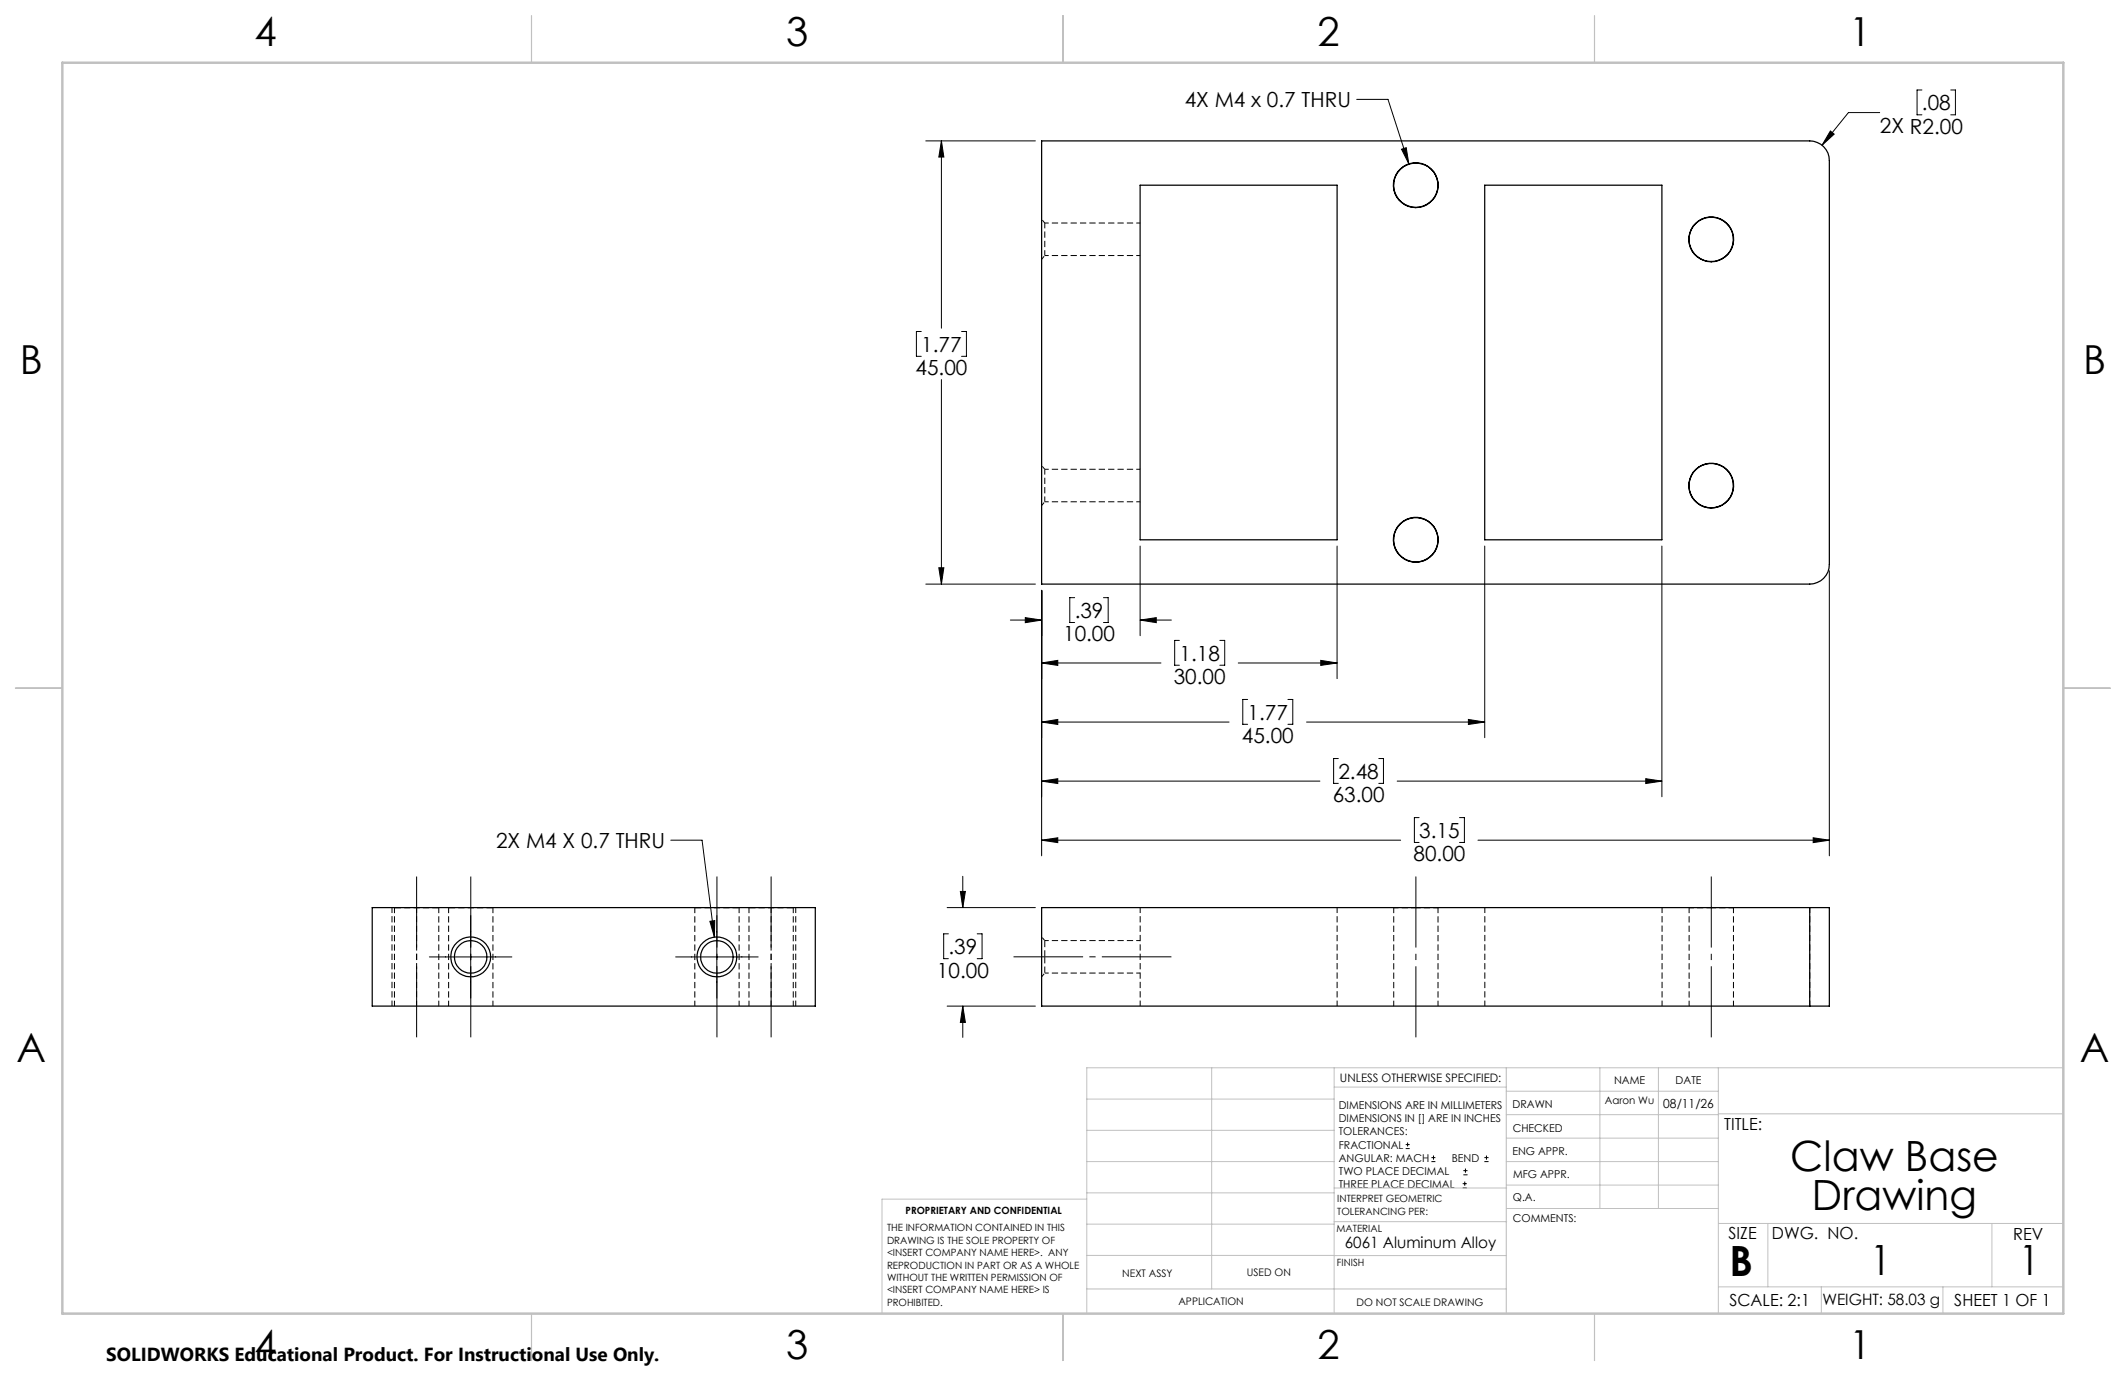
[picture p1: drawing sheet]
<svg xmlns="http://www.w3.org/2000/svg" width="432mm" height="279mm" viewBox="0 0 432 279" stroke-linecap="round" stroke-linejoin="round" font-family="sans-serif">
<g fill="none" stroke="#000" stroke-width=".2" stroke-dasharray="1.3 .6" stroke-dashoffset=".2" stroke-linecap="butt">
<path d="M212.2 51.9v-6.6M212.2 101.9v-6.6M80.1 184.3v20M91.1 184.3v20M141.1 184.3v20M152.1 184.3v20M161.6 184.3v20M283.1 184.3v20M343.1 184.3v20M367.6 184.3v20M79.6 204.3v-20M84.6 204.3v-20"/>
<path d="M89.1 204.3v-20M100.1 204.3v-20M150.1 204.3v-20M156.6 204.3v-20M161.1 204.3v-20M231.6 204.3v-20M271.6 204.3v-20M292.1 204.3v-20M301.6 204.3v-20M337.6 204.3v-20M352.1 204.3v-20"/>
</g>
<path d="M211.6 52.6l.6-.7M212.2 45.3l-.6-.8M212.2 51.9h19.4M231.6 45.3h-19.4M212.2 95.3l-.6-.8M231.6 95.3h-19.4M211.6 102.6l.6-.7M212.2 101.9h19.4M211.6 198.3l.6-.7M212.2 191l-.6-.8M212.2 197.6h19.4M231.6 191h-19.4" fill="none" stroke="#000" stroke-width=".2" stroke-dasharray="1.3 .6" stroke-dashoffset=".5" stroke-linecap="butt"/>
<g fill="none" stroke="#000" stroke-width=".25">
<path d="M211.6 28.6h156a4 4 0 0 1 3.9 4v82a4 4 0 0 1-3.9 4h-156zM231.6 37.6h40v72h-40zM301.6 37.6h35.9v72h-35.9zM75.6 184.3h90v20h-90zM367.6 184.3h3.9v20h-3.9M367.6 184.3h-156v20h156M367.6 184.3v20"/>
<circle cx="287.5" cy="37.6" r="4.6"/>
<circle cx="347.5" cy="48.6" r="4.6"/>
<circle cx="347.6" cy="48.6" r="4.5"/>
<circle cx="347.5" cy="98.6" r="4.6"/>
<circle cx="347.5" cy="98.6" r="4.5"/>
<circle cx="287.5" cy="109.6" r="4.6"/>
<circle cx="287.6" cy="109.6" r="4.5"/>
<circle cx="95.6" cy="194.3" r="3.3"/>
<circle cx="95.6" cy="194.3" r="4.1"/>
<circle cx="145.6" cy="194.3" r="4.1"/>
<circle cx="145.6" cy="194.3" r="3.3"/>
</g>
<path d="M283.1 184.3h4.5M287.6 184.3h4.5M343.1 184.3h4.5M347.6 184.3h4.5" fill="none" stroke="#000" stroke-width=".2" stroke-dasharray="1.3 .6" stroke-dashoffset=".3" stroke-linecap="butt"/>
<path d="M80.1 184.3h9M91.1 184.3h9M141.1 184.3h9M152.1 184.3h9M212.2 194.3v-3.3M212.2 197.6v-3.3" fill="none" stroke="#000" stroke-width=".2" stroke-dasharray="1.3 .6" stroke-dashoffset="-.1" stroke-linecap="butt"/>
<path d="M89.1 184.3h.1M100.1 184.3h.1M150.1 184.3h.1M161.1 184.3h.1M283 184.3h.1M343 184.3h.1" fill="none" stroke="#000" stroke-width=".2" stroke-dasharray="1.3 .6" stroke-linecap="butt"/>
<g fill="none" stroke="#000" stroke-width=".2">
<path d="M390.3 18.3h-.9v5h.9M396.2 18.3h1v5h-1M188 28.6h22.3M191.2 28.6l.5 3.3h-1zM191.2 28.6v38M275.6 20.2h6.3l4.2 13.1M284.7 30.3l.9-.3 .5 3.3zM371.8 26.6l.7 .6-2.4 2.3zM381.8 22.9h-6.4l-5.3 6.6M187.1 67.3h-1v5.1h1M191.2 77.1v41.5M195.3 67.3h1v5.1h-1"/>
<path d="M188 118.6h22.3M190.7 115.3h1l-.5 3.3zM211.6 119.9v53.9M231.6 110.9v18.2M271.6 110.9v26.9M301.6 110.9v38.9M337.5 110.9v50.9M371.5 115.9v57.9M205.2 125.9h6.4M208.2 125.4l3.4 .5-3.4 .5zM211.6 134.6l3.2-.5v1zM211.6 134.6h24.2"/>
<path d="M218.3 121.4h-1v5h1M224.1 121.4h1v5h-1M231.6 125.9l3.2-.5v1zM231.6 125.9h6.3M239.5 130h-.9v5.1h.9M247.8 130h.9v5.1h-.9M251.5 134.6h20.1M268.3 134.1l3.3 .5-3.3 .5zM211.6 146.6l3.2-.5v1zM211.6 158.6l3.2-.5v1zM211.6 146.6h38M211.6 158.6h56.5"/>
<path d="M253.4 142h-1v5.1h1M261.6 142h1v5.1h-1M265.4 146.6h36.2M271.8 154h-.9v5.1h.9M280 154h1v5.1h-1M283.8 158.6h53.7M298.2 146.1l3.4 .5-3.4 .5zM334.3 158.1l3.2 .5-3.2 .5zM136.2 170.6h6.4l2.5 19.7M195.5 177.9v6.4M211.6 170.6l3.2-.5v1zM211.6 170.6h72.9"/>
<path d="M288.2 166h-.9v5.1h.9M296.4 166h1v5.1h-1M300.2 170.6h71.3M368.3 170.1l3.2 .5-3.2 .5zM87.2 194.3h16.8M95.6 185.9v16.8M137.2 194.3h16.8M144.2 187.1l1-.2-.1 3.4zM145.6 185.9v16.8M192.4 184.3h17.9M192.6 189.6h-.9v5.1h.9M195.1 181h1l-.6 3.3z"/>
<path d="M198.5 189.6h1v5.1h-1M192.4 204.3h17.9M195.5 204.3l.6 3.3h-1zM195.5 204.3v6.3M285.5 233.2h.8M285.5 232.4h.8M285.9 232v.8M290.7 235.9h.8M290.7 235.1h.8M291.1 234.6v.9M297.2 238.5h.9M297.2 237.7h.9"/>
<path d="M297.5 239.9v.9M297.6 237.3v.8M301.5 235.9h.8M301.5 235.1h.8M301.9 234.6v.9M297.1 241.2h.8M297.1 240.3h.8"/>
</g>
<path d="M84.6 178v32.6M95.6 178v32.6M156.6 178v32.6M145.6 210.6v-32.6M287.6 210.6v-32.6M347.6 210.6v-32.6" fill="none" stroke="#000" stroke-width=".2" stroke-dasharray="15.2 1.3 1.3 1.3" stroke-dashoffset=".8" stroke-linecap="butt"/>
<path d="M205.9 194.3h32" fill="none" stroke="#000" stroke-width=".2" stroke-dasharray="15.2 1.3 1.3 1.3" stroke-dashoffset="1.1" stroke-linecap="butt"/>
<g fill="none" stroke="#c0c0c0" stroke-width=".2">
<path d="M246.1 216.8v44.9M271 216.8v49.9M305.9 216.8v49.9M324.9 216.8v28.6M336.8 216.8v28.6M349 216.8v49.9M419.1 216.8h-198.4v49.9M220.7 235.9h50.3M220.7 229.5h50.3M220.7 223.2h50.3M271 220.7h34.9M305.9 231.1h43.1"/>
<path d="M305.9 226.3h43.1M305.9 221.6h43.1M305.9 235.9h43.1M349 226.2h70.1M220.7 248.6h50.3M220.7 242.2h50.3M220.7 254.9h50.3M220.7 243.5h-41.6v23.2M271 255h34.9M271 248.1h35M271 241.2h35M305.9 240.6h43.1"/>
<path d="M306 245.4h43M349 248.4h70.1M359.1 248.4v12.9M404.6 248.4v12.9M220.7 261.7h85.2M349 261.3h70.1M369.9 261.3v5.4M394.6 261.3v5.4"/>
</g>
<path d="M107.9 3.2v9.5M215.9 3.2v9.5M323.8 3.2v9.5M3.1 139.7h9.6M419.1 139.7h9.5M107.9 266.7v9.6M215.9 266.7v9.6M323.8 266.7v9.6" fill="none" stroke="#c0c0c0" stroke-width=".25"/>
<path d="M12.7 12.7h406.4v254h-406.4z" fill="none" stroke="#c0c0c0" stroke-width=".5"/>
<path d="M208.2 125.4l3.4 .5-3.4 .5zM231.6 125.9l3.2-.5v1zM211.6 134.6l3.2-.5v1zM268.3 134.1l3.3 .5-3.3 .5zM211.6 146.6l3.2-.5v1zM298.2 146.1l3.4 .5-3.4 .5zM211.6 158.6l3.2-.5v1zM334.3 158.1l3.2 .5-3.2 .5zM211.6 170.6l3.2-.5v1zM368.3 170.1l3.2 .5-3.2 .5zM284.7 30.3l1.4 3-.5-3.3zM191.2 28.6l.5 3.3h-1zM190.7 115.3h1l-.5 3.3zM371.8 26.6l-1.7 2.9 2.4-2.3zM195.1 181h1l-.6 3.3zM195.5 204.3l.6 3.3h-1zM144.2 187.1l.9 3.2 .1-3.4z" fill="#000"/>
<g font-size="8.5">
<text x="363.6" y="237.7">Claw Base</text>
<text x="368" y="245.8">Drawing</text>
<text x="351.3" y="259">B</text>
<text x="379.9" y="258.9">1</text>
<text x="410" y="258.9">1</text>
</g>
<g font-size="8.1">
<text x="51.7" y="9.3">4</text>
<text x="159.7" y="9.3">3</text>
<text x="267.6" y="9.3">2</text>
<text x="375.6" y="9.3">1</text>
<text x="4" y="76">B</text>
<text x="423.1" y="76">B</text>
<text x="3.3" y="215.7">A</text>
<text x="422.4" y="215.7">A</text>
<text x="51.7" y="276">4</text>
<text x="159.7" y="276">3</text>
<text x="267.6" y="276">2</text>
<text x="375.6" y="276">1</text>
</g>
<g font-size="4.2">
<text x="240.6" y="21.8">4X M4 x 0.7 THRU</text>
<text x="390.3" y="22.4">.08</text>
<text x="381.8" y="27.1">2X R2.00</text>
<text x="187.1" y="71.4">1.77</text>
<text x="185.9" y="76.2">45.00</text>
<text x="218.3" y="125.4">.39</text>
<text x="215.9" y="130.2">10.00</text>
<text x="239.6" y="134.1">1.18</text>
<text x="238.4" y="138.9">30.00</text>
<text x="253.4" y="146.1">1.77</text>
<text x="252.2" y="150.9">45.00</text>
<text x="271.8" y="158.1">2.48</text>
<text x="270.7" y="162.9">63.00</text>
<text x="100.7" y="172.2">2X M4 X 0.7 THRU</text>
<text x="288.3" y="170.1">3.15</text>
<text x="287.1" y="174.9">80.00</text>
<text x="192.6" y="193.7">.39</text>
<text x="190.3" y="198.5">10.00</text>
</g>
<text font-size="3.8" x="21.6" y="276.3">SOLIDWORKS Educational Product. For Instructional Use Only.</text>
<g font-size="3.4">
<text x="350.2" y="229.5">TITLE:</text>
<text x="351.1" y="251.6">SIZE</text>
<text x="359.9" y="251.6">DWG. NO.</text>
<text x="408.9" y="251.7">REV</text>
<text x="351.2" y="265.2">SCALE: 2:1</text>
<text x="396.9" y="265.2">SHEET 1 OF 1</text>
</g>
<g font-size="3.2">
<text x="273.1" y="253.3">6061 Aluminum Alloy</text>
<text x="370.1" y="264.9">WEIGHT: 58.03 g</text>
</g>
<text font-size="2.5" x="337.8" y="224.9">08/11/26</text>
<text font-size="2.4" x="272.2" y="219.7">UNLESS OTHERWISE SPECIFIED:</text>
<g font-size="2.2">
<text x="327.8" y="220.1">NAME</text>
<text x="340.3" y="220.2">DATE</text>
<text x="271.9" y="225.3">DIMENSIONS ARE IN MILLIMETERS</text>
<text x="271.9" y="227.9">DIMENSIONS IN [] ARE IN INCHES</text>
<text x="307.2" y="224.9">DRAWN</text>
<text x="271.9" y="230.6">TOLERANCES:</text>
<text x="271.9" y="233.2">FRACTIONAL</text>
<text x="307.3" y="229.8">CHECKED</text>
<text x="271.9" y="235.9">ANGULAR: MACH</text>
<text x="271.9" y="238.5">TWO PLACE DECIMAL</text>
<text x="294.9" y="235.9">BEND</text>
<text x="307.2" y="234.4">ENG APPR.</text>
<text x="307.3" y="239.2">MFG APPR.</text>
<text x="271.9" y="241.2">THREE PLACE DECIMAL</text>
<text x="307.3" y="243.9">Q.A.</text>
<text x="307.3" y="248.1">COMMENTS:</text>
</g>
<g font-size="2.1">
<text x="326" y="224.1">Aaron Wu</text>
<text x="227.9" y="259.2">NEXT ASSY</text>
<text x="253.3" y="259.2">USED ON</text>
<text x="239.3" y="265">APPLICATION</text>
<text x="275.5" y="265.1">DO NOT SCALE DRAWING</text>
</g>
<g font-size="2">
<text x="271.6" y="244.1">INTERPRET GEOMETRIC</text>
<text x="180.2" y="250">THE INFORMATION CONTAINED IN THIS</text>
<text x="183.9" y="246.4">PROPRIETARY AND CONFIDENTIAL</text>
<text x="271.5" y="250.2">MATERIAL</text>
<text x="271.6" y="246.6">TOLERANCING PER:</text>
<text x="180.2" y="252.5">DRAWING IS THE SOLE PROPERTY OF</text>
<text x="180.2" y="255.1">&lt;INSERT COMPANY NAME HERE&gt;. ANY</text>
<text x="180.2" y="257.6">REPRODUCTION IN PART OR AS A WHOLE</text>
<text x="271.5" y="257">FINISH</text>
<text x="180.2" y="260.1">WITHOUT THE WRITTEN PERMISSION OF</text>
<text x="180.2" y="262.6">&lt;INSERT COMPANY NAME HERE&gt; IS</text>
<text x="180.2" y="265.2">PROHIBITED.</text>
</g>
</svg>
